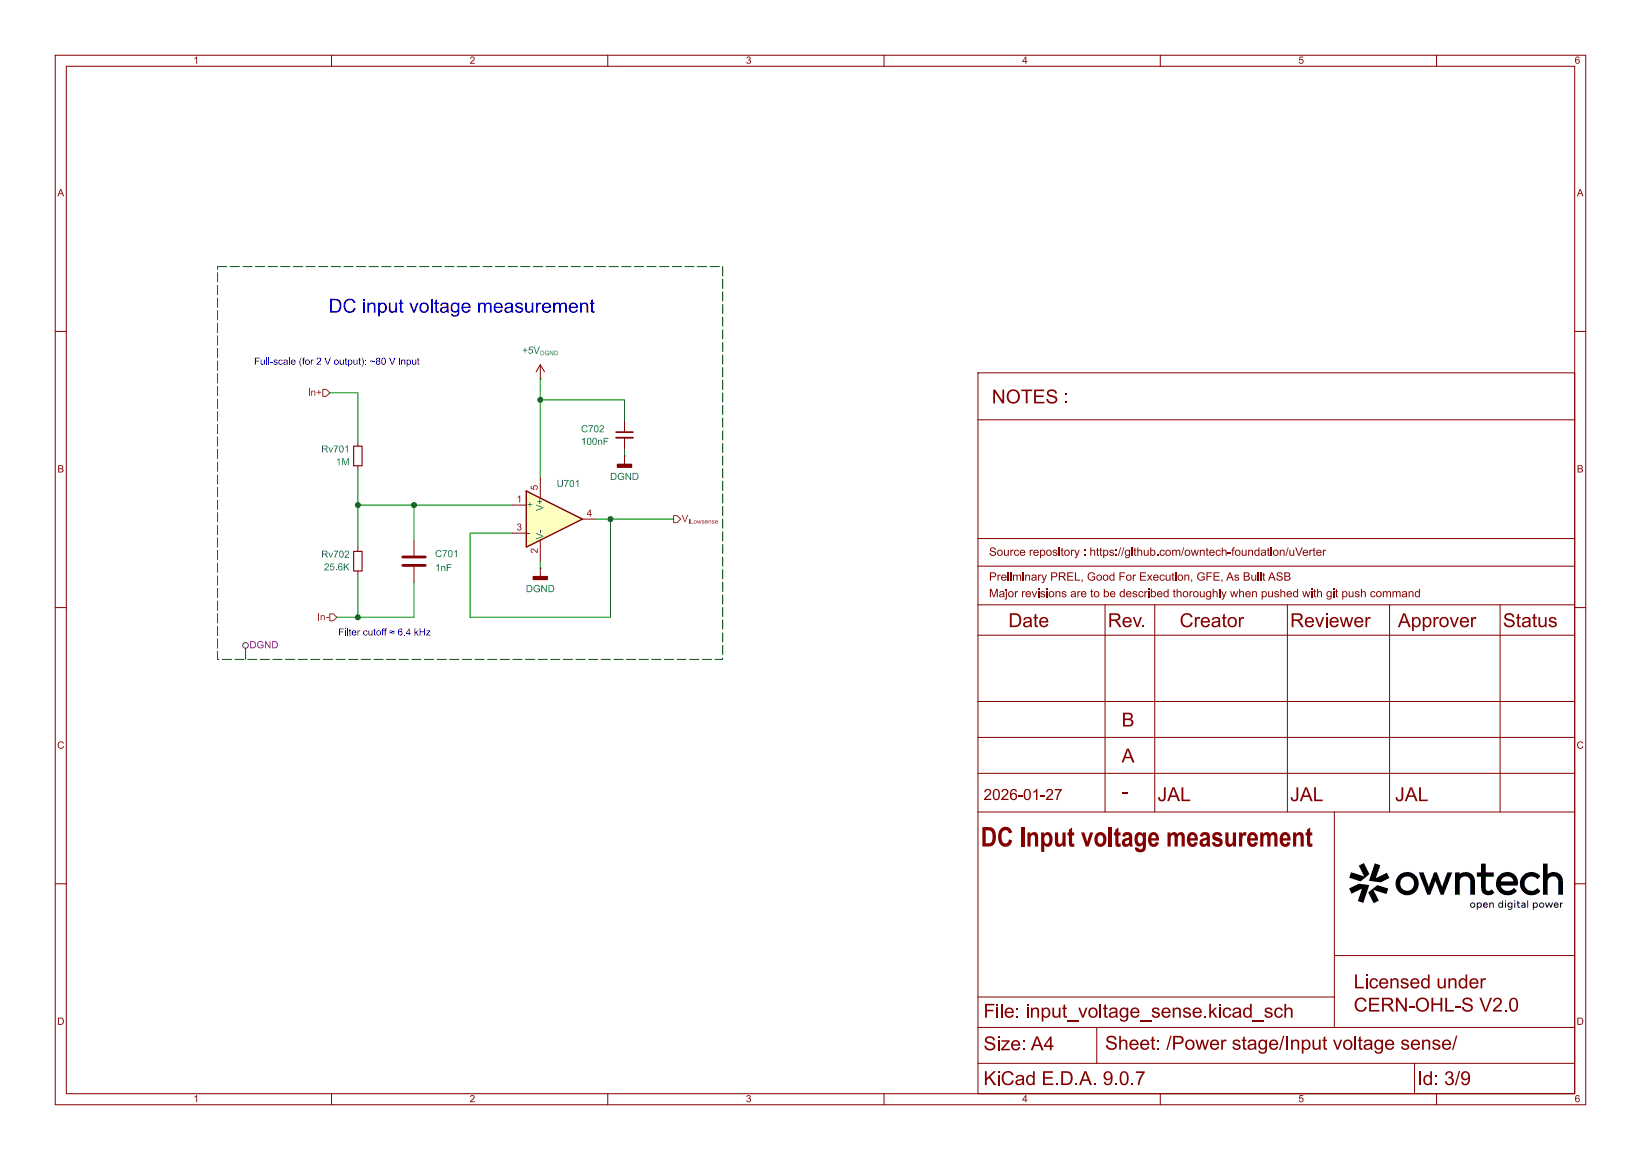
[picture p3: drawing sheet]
(kicad_sch
 (version 20250114)
 (generator "eeschema")
 (generator_version "9.0")
 (paper "A4")
 (title_block
  (title "DC Input voltage measurement")
  (date "2026-01-27")
  (comment 1 "JAL")
  (comment 2 "JAL")
  (comment 3 "JAL"))
 (lib_symbols
  (symbol "Device:C"
   (pin_numbers (hide yes))
   (pin_names
    (offset 0.254)) (exclude_from_sim no) (in_bom yes) (on_board yes)
   (property "Reference" "C" (at 0.635 2.54 0) (effects (font (size 1.27 1.27)) (justify left)))
   (property "Value" "C" (at 0.635 -2.54 0) (effects (font (size 1.27 1.27)) (justify left)))
   (property "Footprint" "" (at 0.9652 -3.81 0) (effects (font (size 1.27 1.27)) (hide yes)))
   (property "Datasheet" "~" (at 0 0 0) (effects (font (size 1.27 1.27)) (hide yes)))
   (property "Description" "Unpolarized capacitor" (at 0 0 0) (effects (font (size 1.27 1.27)) (hide yes)))
   (symbol "C_0_1"
    (polyline (pts (xy -2.032 0.762) (xy 2.032 0.762)) (stroke (width 0.508) (type default)) (fill (type none)))
    (polyline (pts (xy -2.032 -0.762) (xy 2.032 -0.762)) (stroke (width 0.508) (type default)) (fill (type none))))
   (symbol "C_1_1"
    (pin passive line (at 0 3.81 270) (length 2.794) (name "~" (effects (font (size 1.27 1.27)))) (number "1" (effects (font (size 1.27 1.27)))))
    (pin passive line (at 0 -3.81 90) (length 2.794) (name "~" (effects (font (size 1.27 1.27)))) (number "2" (effects (font (size 1.27 1.27))))))
   (embedded_fonts no))
  (symbol "Device:C_Small"
   (pin_numbers (hide yes))
   (pin_names
    (offset 0.254) (hide yes)) (exclude_from_sim no) (in_bom yes) (on_board yes)
   (property "Reference" "C" (at 0.254 1.778 0) (effects (font (size 1.27 1.27)) (justify left)))
   (property "Value" "C_Small" (at 0.254 -2.032 0) (effects (font (size 1.27 1.27)) (justify left)))
   (property "Footprint" "" (at 0 0 0) (effects (font (size 1.27 1.27)) (hide yes)))
   (property "Datasheet" "~" (at 0 0 0) (effects (font (size 1.27 1.27)) (hide yes)))
   (property "Description" "Unpolarized capacitor, small symbol" (at 0 0 0) (effects (font (size 1.27 1.27)) (hide yes)))
   (symbol "C_Small_0_1"
    (polyline (pts (xy -1.524 0.508) (xy 1.524 0.508)) (stroke (width 0.3048) (type default)) (fill (type none)))
    (polyline (pts (xy -1.524 -0.508) (xy 1.524 -0.508)) (stroke (width 0.3302) (type default)) (fill (type none))))
   (symbol "C_Small_1_1"
    (pin passive line (at 0 2.54 270) (length 2.032) (name "~" (effects (font (size 1.27 1.27)))) (number "1" (effects (font (size 1.27 1.27)))))
    (pin passive line (at 0 -2.54 90) (length 2.032) (name "~" (effects (font (size 1.27 1.27)))) (number "2" (effects (font (size 1.27 1.27))))))
   (embedded_fonts no))
  (symbol "Device:R_Small"
   (pin_numbers (hide yes))
   (pin_names
    (offset 0.254) (hide yes)) (exclude_from_sim no) (in_bom yes) (on_board yes)
   (property "Reference" "R" (at 0 0 90) (effects (font (size 1.016 1.016))))
   (property "Value" "R_Small" (at 1.778 0 90) (effects (font (size 1.27 1.27))))
   (property "Footprint" "" (at 0 0 0) (effects (font (size 1.27 1.27)) (hide yes)))
   (property "Datasheet" "~" (at 0 0 0) (effects (font (size 1.27 1.27)) (hide yes)))
   (property "Description" "Resistor, small symbol" (at 0 0 0) (effects (font (size 1.27 1.27)) (hide yes)))
   (symbol "R_Small_0_1"
    (rectangle (start -0.762 1.778) (end 0.762 -1.778) (stroke (width 0.2032) (type default)) (fill (type none))))
   (symbol "R_Small_1_1"
    (pin passive line (at 0 2.54 270) (length 0.762) (name "~" (effects (font (size 1.27 1.27)))) (number "1" (effects (font (size 1.27 1.27)))))
    (pin passive line (at 0 -2.54 90) (length 0.762) (name "~" (effects (font (size 1.27 1.27)))) (number "2" (effects (font (size 1.27 1.27))))))
   (embedded_fonts no))
  (symbol "Symbols:MCP6486UT-E/LT"
   (pin_names
    (offset 0.127)) (exclude_from_sim no) (in_bom yes) (on_board yes)
   (property "Reference" "U402" (at 5.08 6.35 0) (effects (font (size 1.27 1.27))))
   (property "Value" "MCP6486UT-E/LT" (at 3.81 5.08 0) (effects (font (size 1.27 1.27)) (justify left) (hide yes)))
   (property "Footprint" "Package_TO_SOT_SMD:SOT-353_SC-70-5" (at 5.08 -6.35 0) (effects (font (size 1.27 1.27)) (hide yes)))
   (property "Datasheet" "${KIPRJMOD}\\datasheets\\MCP6486.pdf" (at 1.27 -6.35 0) (effects (font (size 1.27 1.27)) (hide yes)))
   (property "Description" "" (at 0 0 0) (effects (font (size 1.27 1.27)) (hide yes)))
   (property "Functional Block" "Measurement" (at -7.62 7.62 0) (effects (font (size 1.27 1.27)) (hide yes)))
   (property "LCSC" "C5224800" (at 0 0 0) (effects (font (size 1.27 1.27)) (hide yes)))
   (property "Rotation Offset" "90" (at 0 0 0) (effects (font (size 1.27 1.27)) (hide yes)))
   (symbol "MCP6486UT-E/LT_0_1"
    (polyline (pts (xy -2.54 5.08) (xy -2.54 -5.08) (xy 7.62 0) (xy -2.54 5.08)) (stroke (width 0.254) (type default)) (fill (type background))))
   (symbol "MCP6486UT-E/LT_1_1"
    (pin input line (at -5.08 2.54 0) (length 2.54) (name "+" (effects (font (size 1.27 1.27)))) (number "1" (effects (font (size 1.27 1.27)))))
    (pin input line (at -5.08 -2.54 0) (length 2.54) (name "-" (effects (font (size 1.27 1.27)))) (number "3" (effects (font (size 1.27 1.27)))))
    (pin power_in line (at 0 7.62 270) (length 3.81) (name "V+" (effects (font (size 1.27 1.27)))) (number "5" (effects (font (size 1.27 1.27)))))
    (pin power_in line (at 0 -7.62 90) (length 3.81) (name "V-" (effects (font (size 1.27 1.27)))) (number "2" (effects (font (size 1.27 1.27)))))
    (pin output line (at 10.16 0 180) (length 2.54) (name "~" (effects (font (size 1.27 1.27)))) (number "4" (effects (font (size 1.27 1.27))))))
   (embedded_fonts no))
  (symbol "power:+12V"
   (power)
   (pin_numbers (hide yes))
   (pin_names
    (offset 0) (hide yes)) (exclude_from_sim no) (in_bom yes) (on_board yes)
   (property "Reference" "#PWR" (at 0 -3.81 0) (effects (font (size 1.27 1.27)) (hide yes)))
   (property "Value" "+12V" (at 0 3.556 0) (effects (font (size 1.27 1.27))))
   (property "Footprint" "" (at 0 0 0) (effects (font (size 1.27 1.27)) (hide yes)))
   (property "Datasheet" "" (at 0 0 0) (effects (font (size 1.27 1.27)) (hide yes)))
   (property "Description" "Power symbol creates a global label with name \"+12V\"" (at 0 0 0) (effects (font (size 1.27 1.27)) (hide yes)))
   (symbol "+12V_0_1"
    (polyline (pts (xy -0.762 1.27) (xy 0 2.54)) (stroke (width 0) (type default)) (fill (type none)))
    (polyline (pts (xy 0 2.54) (xy 0.762 1.27)) (stroke (width 0) (type default)) (fill (type none)))
    (polyline (pts (xy 0 0) (xy 0 2.54)) (stroke (width 0) (type default)) (fill (type none))))
   (symbol "+12V_1_1"
    (pin power_in line (at 0 0 90) (length 0) (name "~" (effects (font (size 1.27 1.27)))) (number "1" (effects (font (size 1.27 1.27))))))
   (embedded_fonts no))
  (symbol "power:GNDD"
   (power)
   (pin_numbers (hide yes))
   (pin_names
    (offset 0) (hide yes)) (exclude_from_sim no) (in_bom yes) (on_board yes)
   (property "Reference" "#PWR" (at 0 -6.35 0) (effects (font (size 1.27 1.27)) (hide yes)))
   (property "Value" "GNDD" (at 0 -3.175 0) (effects (font (size 1.27 1.27))))
   (property "Footprint" "" (at 0 0 0) (effects (font (size 1.27 1.27)) (hide yes)))
   (property "Datasheet" "" (at 0 0 0) (effects (font (size 1.27 1.27)) (hide yes)))
   (property "Description" "Power symbol creates a global label with name \"GNDD\" , digital ground" (at 0 0 0) (effects (font (size 1.27 1.27)) (hide yes)))
   (symbol "GNDD_0_1"
    (rectangle (start -1.27 -1.524) (end 1.27 -2.032) (stroke (width 0.254) (type default)) (fill (type outline)))
    (polyline (pts (xy 0 0) (xy 0 -1.524)) (stroke (width 0) (type default)) (fill (type none))))
   (symbol "GNDD_1_1"
    (pin power_in line (at 0 0 270) (length 0) (name "~" (effects (font (size 1.27 1.27)))) (number "1" (effects (font (size 1.27 1.27))))))
   (embedded_fonts no)))
 (text "Filter cutoff ≈ 6.4 kHz"
  (exclude_from_sim no)
  (at 69.596 115.062 0)
  (effects (font (size 1.27 1.27))))
 (text "DC input voltage measurement"
  (exclude_from_sim no)
  (at 83.566 56.388 0)
  (effects (font (size 2.5 2.5))))
 (text "Full-scale (for 2 V output): ~80 V input"
  (exclude_from_sim no)
  (at 60.96 66.04 0)
  (effects (font (size 1.27 1.27))))
 (junction
  (at 64.77 91.44)
  (diameter 0)
  (color 0 0 0 0))
 (junction
  (at 97.79 72.39)
  (diameter 0)
  (color 0 0 0 0))
 (junction
  (at 110.49 93.98)
  (diameter 0)
  (color 0 0 0 0))
 (junction
  (at 74.93 91.44)
  (diameter 0)
  (color 0 0 0 0))
 (junction
  (at 64.77 111.76)
  (diameter 0)
  (color 0 0 0 0))
 (wire
  (pts (xy 85.09 111.76) (xy 110.49 111.76))
  (stroke (width 0) (type default)))
 (wire
  (pts (xy 107.95 93.98) (xy 110.49 93.98))
  (stroke (width 0) (type default)))
 (wire
  (pts (xy 60.96 111.76) (xy 64.77 111.76))
  (stroke (width 0.1524) (type default)))
 (wire
  (pts (xy 85.09 96.52) (xy 92.71 96.52))
  (stroke (width 0) (type default)))
 (wire
  (pts (xy 113.03 72.39) (xy 113.03 76.2))
  (stroke (width 0) (type default)))
 (wire
  (pts (xy 74.93 91.44) (xy 74.93 97.79))
  (stroke (width 0) (type default)))
 (wire
  (pts (xy 113.03 81.28) (xy 113.03 82.55))
  (stroke (width 0) (type default)))
 (wire
  (pts (xy 97.79 72.39) (xy 97.79 86.36))
  (stroke (width 0) (type default)))
 (wire
  (pts (xy 64.77 111.76) (xy 74.93 111.76))
  (stroke (width 0) (type default)))
 (wire
  (pts (xy 110.49 93.98) (xy 121.92 93.98))
  (stroke (width 0) (type default)))
 (wire
  (pts (xy 110.49 93.98) (xy 110.49 111.76))
  (stroke (width 0) (type default)))
 (wire
  (pts (xy 64.77 71.12) (xy 64.77 80.01))
  (stroke (width 0) (type default)))
 (wire
  (pts (xy 74.93 91.44) (xy 92.71 91.44))
  (stroke (width 0) (type default)))
 (wire
  (pts (xy 74.93 105.41) (xy 74.93 111.76))
  (stroke (width 0) (type default)))
 (wire
  (pts (xy 64.77 104.14) (xy 64.77 111.76))
  (stroke (width 0.1524) (type default)))
 (wire
  (pts (xy 59.69 71.12) (xy 64.77 71.12))
  (stroke (width 0) (type default)))
 (wire
  (pts (xy 64.77 91.44) (xy 74.93 91.44))
  (stroke (width 0) (type default)))
 (wire
  (pts (xy 85.09 96.52) (xy 85.09 111.76))
  (stroke (width 0) (type default)))
 (wire
  (pts (xy 97.79 72.39) (xy 113.03 72.39))
  (stroke (width 0) (type default)))
 (wire
  (pts (xy 64.77 85.09) (xy 64.77 91.44))
  (stroke (width 0) (type default)))
 (wire
  (pts (xy 64.77 91.44) (xy 64.77 99.06))
  (stroke (width 0) (type default)))
 (wire
  (pts (xy 97.79 101.6) (xy 97.79 102.87))
  (stroke (width 0) (type default)))
 (wire
  (pts (xy 97.79 68.58) (xy 97.79 72.39))
  (stroke (width 0) (type default)))
 (hierarchical_label "In+"
  (shape input)
  (at 59.69 71.12 180)
  (effects (font (size 1.27 1.27)) (justify right)))
 (hierarchical_label "V_{ILowsense}"
  (shape output)
  (at 121.92 93.98 0)
  (effects (font (size 1.27 1.27)) (justify left)))
 (hierarchical_label "In-"
  (shape input)
  (at 60.96 111.76 180)
  (effects (font (size 1.27 1.27)) (justify right)))
 (rule_area
  (polyline (pts (xy 39.37 48.26) (xy 130.81 48.26) (xy 130.81 119.38) (xy 39.37 119.38)) (stroke (width 0) (type dash) (color 0 72 0 1)) (fill (type none))))
 (netclass_flag ""
  (length 2.54)
  (shape round)
  (at 44.45 119.38 0)
  (fields_autoplaced yes)
  (effects (font (size 1.27 1.27)) (justify left bottom))
  (property "Netclass" "DGND" (at 45.1485 116.84 0) (effects (font (size 1.27 1.27)) (justify left)))
  (property "Component Class" "" (at -208.28 39.37 0) (effects (font (size 1.27 1.27)
    (italic yes)))))
 (symbol
  (lib_id "power:GNDD")
  (at 113.03 82.55 0)
  (unit 1)
  (exclude_from_sim no)
  (in_bom yes)
  (on_board yes)
  (dnp no)
  (property "Reference" "#PWR0704" (at 113.03 88.9 0) (effects (font (size 1.27 1.27)) (hide yes)))
  (property "Value" "DGND" (at 113.03 86.36 0) (effects (font (size 1.27 1.27))))
  (property "Footprint" "" (at 113.03 82.55 0) (effects (font (size 1.27 1.27)) (hide yes)))
  (property "Datasheet" "" (at 113.03 82.55 0) (effects (font (size 1.27 1.27)) (hide yes)))
  (property "Description" "Power symbol creates a global label with name \"GNDD\" , digital ground" (at 113.03 82.55 0) (effects (font (size 1.27 1.27)) (hide yes)))
  (pin "1"))
 (symbol
  (lib_id "power:GNDD")
  (at 97.79 102.87 0)
  (unit 1)
  (exclude_from_sim no)
  (in_bom yes)
  (on_board yes)
  (dnp no)
  (property "Reference" "#PWR0703" (at 97.79 109.22 0) (effects (font (size 1.27 1.27)) (hide yes)))
  (property "Value" "DGND" (at 97.79 106.68 0) (effects (font (size 1.27 1.27))))
  (property "Footprint" "" (at 97.79 102.87 0) (effects (font (size 1.27 1.27)) (hide yes)))
  (property "Datasheet" "" (at 97.79 102.87 0) (effects (font (size 1.27 1.27)) (hide yes)))
  (property "Description" "Power symbol creates a global label with name \"GNDD\" , digital ground" (at 97.79 102.87 0) (effects (font (size 1.27 1.27)) (hide yes)))
  (pin "1"))
 (symbol
  (lib_id "power:+12V")
  (at 97.79 68.58 0)
  (unit 1)
  (exclude_from_sim no)
  (in_bom yes)
  (on_board yes)
  (dnp no)
  (fields_autoplaced yes)
  (property "Reference" "#PWR0702" (at 99.568 68.58 90) (effects (font (size 1.27 1.27)) (hide yes)))
  (property "Value" "+5V_{DGND}" (at 97.79 63.5 0) (effects (font (size 1.27 1.27))))
  (property "Footprint" "" (at 97.79 68.58 0) (effects (font (size 1.27 1.27)) (hide yes)))
  (property "Datasheet" "" (at 97.79 68.58 0) (effects (font (size 1.27 1.27)) (hide yes)))
  (property "Description" "Power symbol creates a global label with name \"+12V\"" (at 97.79 68.58 0) (effects (font (size 1.27 1.27)) (hide yes)))
  (pin "1"))
 (symbol
  (lib_id "Device:R_Small")
  (at 64.77 101.6 0)
  (mirror y)
  (unit 1)
  (exclude_from_sim no)
  (in_bom yes)
  (on_board yes)
  (dnp no)
  (property "Reference" "Rv702" (at 63.2714 100.4316 0) (effects (font (size 1.27 1.27)) (justify left)))
  (property "Value" "25.6K" (at 63.2714 102.743 0) (effects (font (size 1.27 1.27)) (justify left)))
  (property "Footprint" "Resistor_SMD:R_0805_2012Metric" (at 64.77 101.6 0) (effects (font (size 1.27 1.27)) (hide yes)))
  (property "Datasheet" "~" (at 64.77 101.6 0) (effects (font (size 1.27 1.27)) (hide yes)))
  (property "Description" "Resistor, small symbol" (at 64.77 101.6 0) (effects (font (size 1.27 1.27)) (hide yes)))
  (property "LCSC" "C46670" (at 64.77 101.6 0) (effects (font (size 1.27 1.27)) (hide yes)))
  (pin "1")
  (pin "2"))
 (symbol
  (lib_id "Device:R_Small")
  (at 64.77 82.55 0)
  (mirror y)
  (unit 1)
  (exclude_from_sim no)
  (in_bom yes)
  (on_board yes)
  (dnp no)
  (property "Reference" "Rv701" (at 63.2714 81.3816 0) (effects (font (size 1.27 1.27)) (justify left)))
  (property "Value" "1M" (at 63.2714 83.693 0) (effects (font (size 1.27 1.27)) (justify left)))
  (property "Footprint" "Resistor_SMD:R_0805_2012Metric" (at 64.77 82.55 0) (effects (font (size 1.27 1.27)) (hide yes)))
  (property "Datasheet" "~" (at 64.77 82.55 0) (effects (font (size 1.27 1.27)) (hide yes)))
  (property "Description" "Resistor, small symbol" (at 64.77 82.55 0) (effects (font (size 1.27 1.27)) (hide yes)))
  (property "LCSC" "C17514" (at 64.77 82.55 0) (effects (font (size 1.27 1.27)) (hide yes)))
  (pin "1")
  (pin "2"))
 (symbol
  (lib_id "Symbols:MCP6486UT-E/LT")
  (at 97.79 93.98 0)
  (unit 1)
  (exclude_from_sim no)
  (in_bom yes)
  (on_board yes)
  (dnp no)
  (property "Reference" "U701" (at 102.87 87.63 0) (effects (font (size 1.27 1.27))))
  (property "Value" "MCP6486UT-E/LT" (at 101.6 88.9 0) (effects (font (size 1.27 1.27)) (justify left) (hide yes)))
  (property "Footprint" "Package_TO_SOT_SMD:SOT-353_SC-70-5" (at 102.87 100.33 0) (effects (font (size 1.27 1.27)) (hide yes)))
  (property "Datasheet" "${KIPRJMOD}\\datasheets\\MCP6486.pdf" (at 99.06 100.33 0) (effects (font (size 1.27 1.27)) (hide yes)))
  (property "Description" "" (at 97.79 93.98 0) (effects (font (size 1.27 1.27)) (hide yes)))
  (property "Functional Block" "Measurement" (at 90.17 86.36 0) (effects (font (size 1.27 1.27)) (hide yes)))
  (property "LCSC" "C5224800" (at 97.79 93.98 0) (effects (font (size 1.27 1.27)) (hide yes)))
  (property "Rotation Offset" "90" (at 97.79 93.98 0) (effects (font (size 1.27 1.27)) (hide yes)))
  (pin "1")
  (pin "2")
  (pin "3")
  (pin "4")
  (pin "5"))
 (symbol
  (lib_id "Device:C")
  (at 74.93 101.6 0)
  (unit 1)
  (exclude_from_sim no)
  (in_bom yes)
  (on_board yes)
  (dnp no)
  (fields_autoplaced yes)
  (property "Reference" "C701" (at 78.74 100.3299 0) (effects (font (size 1.27 1.27)) (justify left)))
  (property "Value" "1nF" (at 78.74 102.8699 0) (effects (font (size 1.27 1.27)) (justify left)))
  (property "Footprint" "Capacitor_SMD:C_0805_2012Metric" (at 75.8952 105.41 0) (effects (font (size 1.27 1.27)) (hide yes)))
  (property "Datasheet" "~" (at 74.93 101.6 0) (effects (font (size 1.27 1.27)) (hide yes)))
  (property "Description" "Unpolarized capacitor" (at 74.93 101.6 0) (effects (font (size 1.27 1.27)) (hide yes)))
  (property "LCSC" "C46653" (at 74.93 101.6 0) (effects (font (size 1.27 1.27)) (hide yes)))
  (pin "1")
  (pin "2"))
 (symbol
  (lib_id "Device:C_Small")
  (at 113.03 78.74 0)
  (unit 1)
  (exclude_from_sim no)
  (in_bom yes)
  (on_board yes)
  (dnp no)
  (property "Reference" "C702" (at 105.156 77.724 0) (effects (font (size 1.27 1.27)) (justify left)))
  (property "Value" "100nF" (at 105.156 80.01 0) (effects (font (size 1.27 1.27)) (justify left)))
  (property "Footprint" "Capacitor_SMD:C_0805_2012Metric" (at 113.03 78.74 0) (effects (font (size 1.27 1.27)) (hide yes)))
  (property "Datasheet" "${KIPRJMOD}\\datasheet\\KEM_C1002_X7R_SMD-3316098.pdf" (at 113.03 78.74 0) (effects (font (size 1.27 1.27)) (hide yes)))
  (property "Description" "" (at 113.03 78.74 0) (effects (font (size 1.27 1.27)) (hide yes)))
  (property "LCSC" "C49678" (at 113.03 78.74 0) (effects (font (size 1.27 1.27)) (hide yes)))
  (pin "1")
  (pin "2")))
